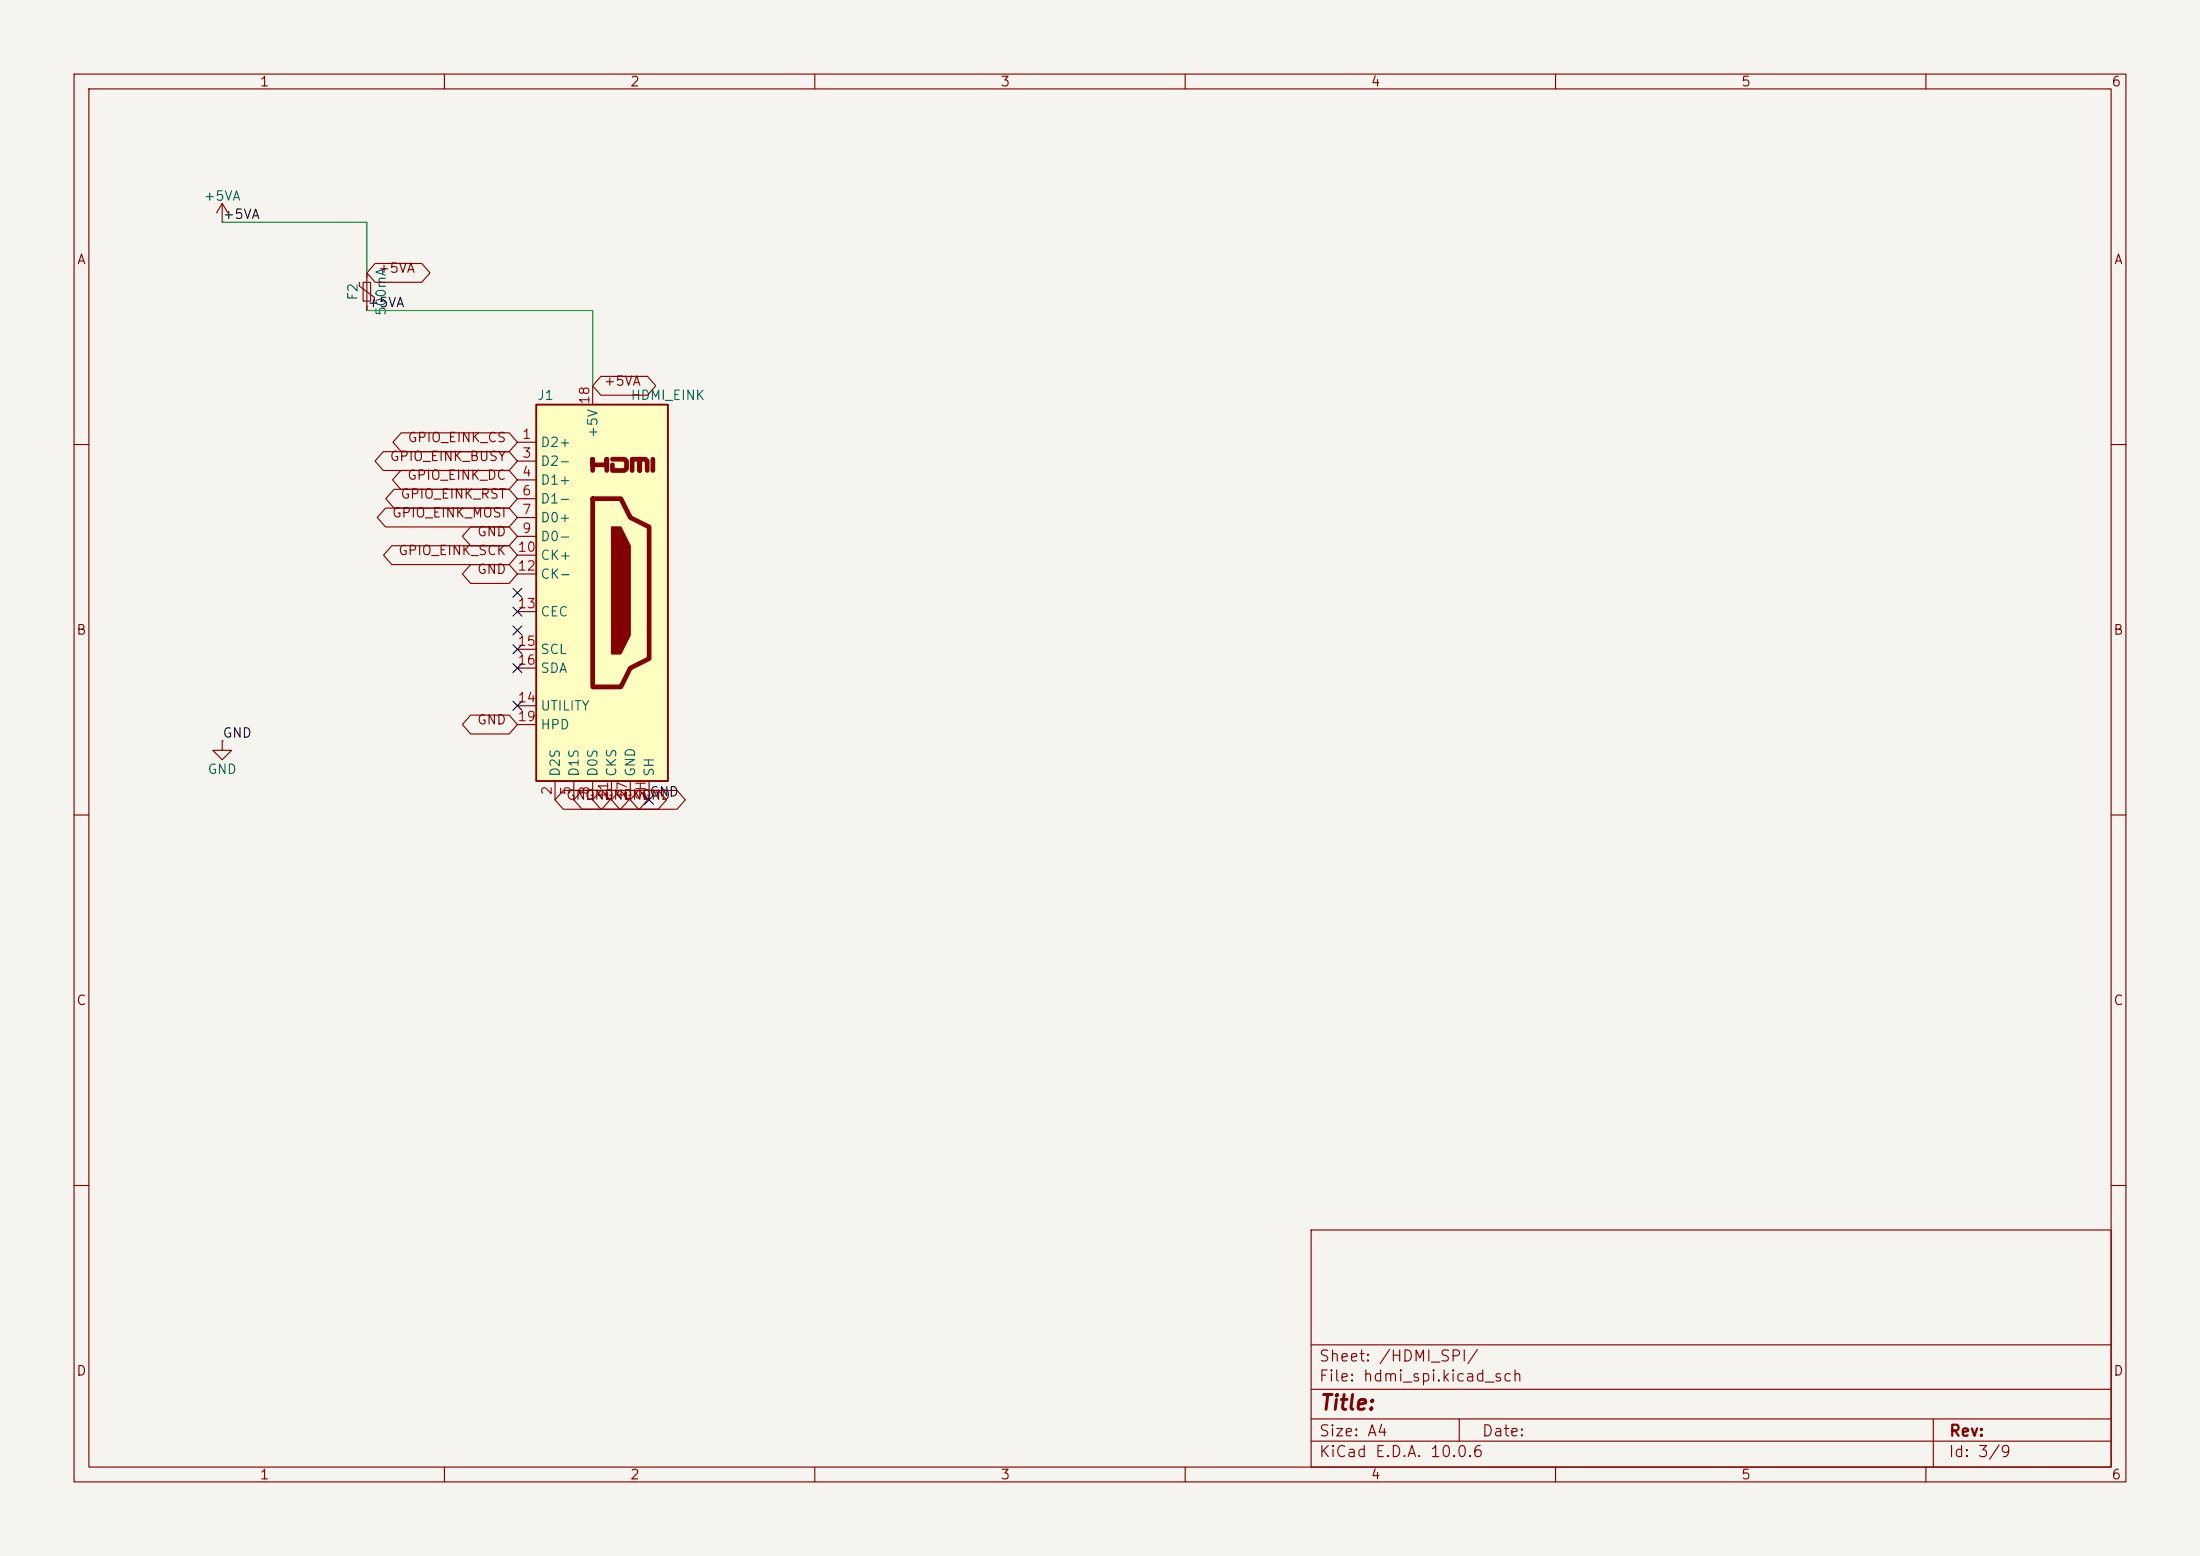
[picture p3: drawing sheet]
<svg xmlns="http://www.w3.org/2000/svg" width="297mm" height="210mm" viewBox="0 0 297 210" stroke-linecap="round" stroke-linejoin="round" font-family="sans-serif">
<path d="M0 0h297v210h-297z" fill="#f5f4ef" stroke="#f5f4ef" stroke-width=".14"/>
<g fill="none" stroke="#840000" stroke-width=".15">
<path d="M10 10h277v190h-277zM12 12h273v186h-273zM60 10v2M110 10v2M160 10v2M210 10v2M260 10v2M30 30h.1M30 27.5l-.8 1.2M30 27.5l.8 1.2M30 27.5v2.5M48.5 38.1v.5l2 1.5v.5"/>
<path d="M49 38.1h1v2.5h-1zM49.5 36.8v5.1M10 60h2M285 60h2M10 110h2M30 100v1.3h1.3l-1.3 1.2-1.3-1.2h1.3M30 100h.1M285 110h2M10 160h2M177 166h108v32h-108zM285 160h2M60 198v2"/>
<path d="M110 198v2M160 198v2M177 194.5h108M177 191.5h108M177 187.5h108M177 181.5h108M197 191.5v3M210 198v2M260 198v2M261 191.5v6.5"/>
</g>
<path d="M72.4 54.6h17.8v50.8h-17.8z" fill="#ffffc2"/>
<path d="M80 63.5v-1.5v.7h1.9v-.7v1.5M80 67.3h3.8l1.3 2.6 2.5 1.2v17.8l-2.5 1.3-1.3 2.5h-3.8zM82.7 62h1.6l.3 .2v1l-.3 .3h-1.6v-.8M85.3 63.5v-1.5h1.1v1.5v-1.5h.7l.3 .2v1.3M88.1 62v1.5" fill="none" stroke="#840000" stroke-width=".63"/>
<path d="M72.4 54.6h17.8v50.8h-17.8z" fill="none" stroke="#840000" stroke-width=".25"/>
<path d="M82.5 71.1h1.3l1.3 2.6v12l-1.3 2.6h-1.3z" fill="#840000" stroke="#840000" stroke-width=".15"/>
<g fill="none" stroke="#840000" stroke-width=".15">
<path d="M50.6 35.6h6.3l1.1 1.2-1.1 1.3h-6.3l-1.1-1.3zM54.2 58.4h14.5l1.1 1.3-1.1 1.3h-14.5l-1.2-1.3zM69.8 59.7h2.6M80 52.1v2.5M81.1 50.8h6.3l1.1 1.3-1.1 1.2h-6.3l-1.1-1.2zM51.7 61h17l1.1 1.2-1.1 1.3h-17l-1.1-1.3zM52 68.6h16.7l1.1 1.3-1.1 1.2h-16.7l-1.1-1.2zM52.9 73.7h15.8l1.1 1.2-1.1 1.3h-15.8l-1.1-1.3zM53.2 66h15.5l1.1 1.3-1.1 1.3h-15.5l-1.1-1.3zM54.1 63.5h14.6l1.1 1.3-1.1 1.2h-14.6l-1.1-1.2zM63.5 71.1h5.2l1.1 1.3-1.1 1.3h-5.2l-1.1-1.3zM63.5 76.2h5.2l1.1 1.3-1.1 1.2h-5.2l-1.1-1.2z"/>
<path d="M69.8 62.2h2.6M69.8 64.8h2.6M69.8 67.3h2.6M69.8 69.9h2.6M69.8 72.4h2.6M69.8 74.9h2.6M69.8 77.5h2.6M63.5 96.5h5.2l1.1 1.3-1.1 1.3h-5.2l-1.1-1.3zM69.8 82.6h2.6M69.8 95.3h2.6M69.8 87.6h2.6M69.8 90.2h2.6"/>
<path d="M69.8 97.8h2.6M74.9 105.4v2.6M76 106.7h5.2l1.2 1.3-1.2 1.2h-5.2l-1.1-1.2zM77.5 105.4v2.6M78.6 106.7h5.2l1.1 1.3-1.1 1.2h-5.2l-1.1-1.2zM80 105.4v2.6M81.1 106.7h5.2l1.1 1.3-1.1 1.2h-5.2l-1.1-1.2zM82.5 105.4v2.6M83.7 106.7h5.2l1.1 1.3-1.1 1.2h-5.2l-1.2-1.2zM85.1 105.4v2.6M86.2 106.7h5.2l1.1 1.3-1.1 1.2h-5.2l-1.1-1.2zM87.6 105.4v2.6"/>
</g>
<path d="M30 30h19.5v6.8M49.5 41.9h30.5v10.2" fill="none" stroke="#009600" stroke-width=".15"/>
<g fill="none" stroke="#000084" stroke-width=".15">
<path d="M69.2 79.4l1.3 1.2M70.5 79.4l-1.3 1.2M69.2 84.5l1.3 1.2M69.2 87l1.3 1.2M69.2 89.6l1.3 1.2M69.2 94.6l1.3 1.3M69.2 81.9l1.3 1.3M70.5 84.5l-1.3 1.2M70.5 87l-1.3 1.2M70.5 89.6l-1.3 1.2M70.5 94.6l-1.3 1.3M70.5 81.9l-1.3 1.3"/>
<path d="M87 107.3l1.2 1.3M88.2 107.3l-1.2 1.3"/>
</g>
<text font-size="2" fill="#840000" x="178" y="190.8">Title:</text>
<g font-size="1.5" fill="#840000">
<text x="178" y="184.1">Sheet: /HDMI_SPI/</text>
<text x="178" y="186.8">File: hdmi_spi.kicad_sch</text>
<text x="178" y="197">KiCad E.D.A. 10.0.6</text>
<text x="178" y="194.2">Size: A4</text>
<text x="200" y="194.2">Date:</text>
<text x="263" y="197">Id: 3/9</text>
<text x="263" y="194.2">Rev:</text>
</g>
<g font-size="1.3" fill="#840000">
<text x="35" y="12">1</text>
<text x="85" y="12">2</text>
<text x="135" y="12">3</text>
<text x="185" y="12">4</text>
<text x="235" y="12">5</text>
<text x="285" y="12">6</text>
<text x="10.3" y="36">A</text>
<text x="285.3" y="36">A</text>
<text x="50.9" y="37.1">+5VA</text>
<text x="81.4" y="52.4">+5VA</text>
<text x="52.5" y="62.5">GPIO_EINK_BUSY</text>
<text x="54.9" y="65.1">GPIO_EINK_DC</text>
<text x="54.9" y="60">GPIO_EINK_CS</text>
<text x="52.8" y="70.2">GPIO_EINK_MOSI</text>
<text x="54" y="67.6">GPIO_EINK_RST</text>
<text x="53.7" y="75.2">GPIO_EINK_SCK</text>
<text x="64.3" y="72.7">GND</text>
<text x="64.3" y="77.8">GND</text>
<text x="10.2" y="86">B</text>
<text x="285.2" y="86">B</text>
<text x="64.3" y="98.1">GND</text>
<text x="76.3" y="108.3">GND</text>
<text x="78.9" y="108.3">GND</text>
<text x="81.4" y="108.3">GND</text>
<text x="84" y="108.3">GND</text>
<text x="86.5" y="108.3">GND</text>
<text x="10.2" y="136">C</text>
<text x="285.2" y="136">C</text>
<text x="10.2" y="186">D</text>
<text x="285.2" y="186">D</text>
<text x="35" y="200">1</text>
<text x="85" y="200">2</text>
<text x="135" y="200">3</text>
<text x="185" y="200">4</text>
<text x="235" y="200">5</text>
<text x="285" y="200">6</text>
</g>
<g font-size="1.3" fill="#006464">
<text x="27.4" y="27.4">+5VA</text>
<text x="48.6" y="40.6" transform="rotate(-90 48.6 40.6)">F2</text>
<text x="52.4" y="42.7" transform="rotate(-90 52.4 42.7)">500mA</text>
<text x="72.4" y="54.3">J1</text>
<text x="81" y="59.2" transform="rotate(-90 81 59.2)">+5V</text>
<text x="85.1" y="54.3">HDMI_EINK</text>
<text x="72.9" y="60.7">D2+</text>
<text x="72.9" y="63.2">D2-</text>
<text x="72.9" y="65.7">D1+</text>
<text x="72.9" y="68.3">D1-</text>
<text x="72.9" y="70.8">D0+</text>
<text x="72.9" y="73.4">D0-</text>
<text x="72.9" y="75.9">CK+</text>
<text x="72.9" y="78.4">CK-</text>
<text x="72.9" y="83.5">CEC</text>
<text x="72.9" y="88.6">SCL</text>
<text x="72.9" y="91.1">SDA</text>
<text x="72.9" y="96.2">UTILITY</text>
<text x="72.9" y="98.8">HPD</text>
<text x="27.9" y="104.8">GND</text>
<text x="75.9" y="104.9" transform="rotate(-90 75.9 104.9)">D2S</text>
<text x="78.4" y="104.9" transform="rotate(-90 78.4 104.9)">D1S</text>
<text x="81" y="104.9" transform="rotate(-90 81 104.9)">D0S</text>
<text x="83.5" y="104.9" transform="rotate(-90 83.5 104.9)">CKS</text>
<text x="86.1" y="104.9" transform="rotate(-90 86.1 104.9)">GND</text>
<text x="88.6" y="104.9" transform="rotate(-90 88.6 104.9)">SH</text>
</g>
<g font-size="1.3" fill="#0f0f0f">
<text x="30" y="29.9">+5VA</text>
<text x="49.5" y="41.8">+5VA</text>
<text x="30" y="99.9">GND</text>
<text x="87.6" y="107.8">GND</text>
</g>
<g font-size="1.3" fill="#a90000">
<text x="70.4" y="59.6">1</text>
<text x="79.9" y="54.7" transform="rotate(-90 79.9 54.7)">18</text>
<text x="70.4" y="62.1">3</text>
<text x="70.4" y="64.6">4</text>
<text x="70.4" y="67.2">6</text>
<text x="70.4" y="69.7">7</text>
<text x="69.8" y="74.8">10</text>
<text x="69.8" y="77.3">12</text>
<text x="70.4" y="72.3">9</text>
<text x="69.8" y="82.4">13</text>
<text x="69.8" y="87.5">15</text>
<text x="69.8" y="95.1">14</text>
<text x="69.8" y="90">16</text>
<text x="69.8" y="97.7">19</text>
<text x="74.8" y="107.4" transform="rotate(-90 74.8 107.4)">2</text>
<text x="77.3" y="107.4" transform="rotate(-90 77.3 107.4)">5</text>
<text x="79.9" y="107.4" transform="rotate(-90 79.9 107.4)">8</text>
<text x="82.4" y="108" transform="rotate(-90 82.4 108)">11</text>
<text x="85" y="108" transform="rotate(-90 85 108)">17</text>
<text x="87.5" y="108.1" transform="rotate(-90 87.5 108.1)">SH</text>
</g>
</svg>
